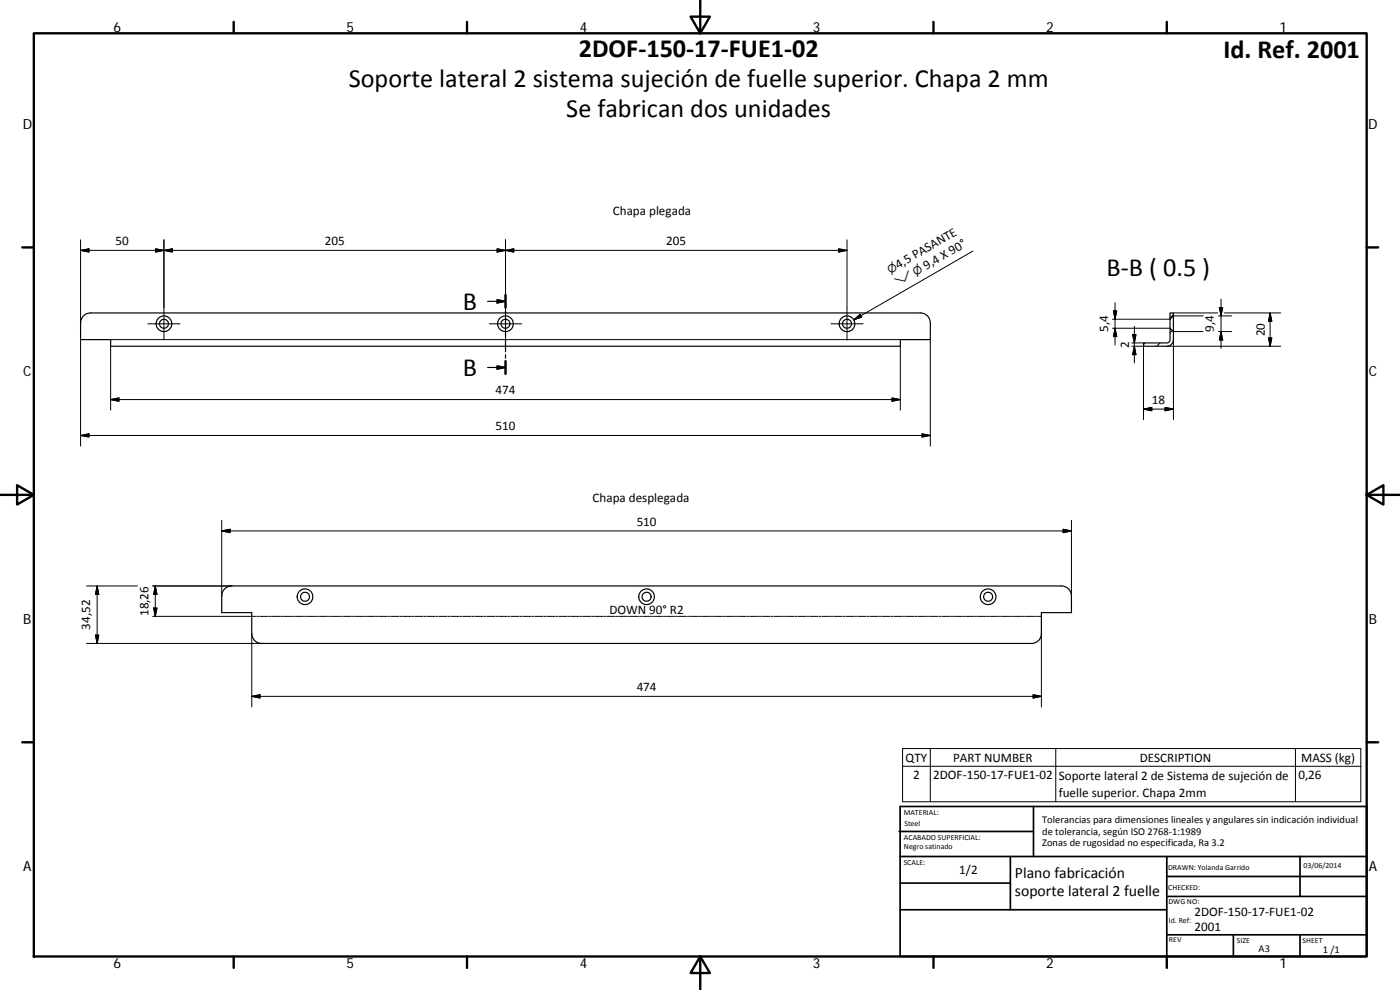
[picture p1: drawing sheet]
<svg xmlns="http://www.w3.org/2000/svg" width="420mm" height="297mm" viewBox="0 0 420 297" stroke-linecap="round" stroke-linejoin="round" font-family="sans-serif">
<g fill="none" stroke="#000" stroke-width=".36">
<path d="M25.1 94.8l.9-.7 1.2-.2h249a2.96 2.96 0 0 1 3 3v5h-9v2h-237v-2h-9v-5.4l.4-1.1zM146.3 90.4h5.4M149.2 89.9l2.5 .5-2.5 .5zM151.7 88.5v3.8M151.7 93.2v1M151.7 95.1v3.8M151.7 99.8v1.1M351.1 95.8v2.7M351.1 93.9h1.1v.9l-1.1 1zM352.2 94.8v4.7M146.3 110.3h5.4M149.2 109.8l2.5 .5-2.5 .5z"/>
<path d="M151.7 101.7v3.9M151.7 106.4v1.1M151.7 108.4v3.8M343.2 102.9l7.4-.1 .5-.7v-3.6l1.1 1v2.4a2 2 0 0 1-2 2h-7zM67.4 176.7l1-.7 1.2-.2h248.9a3 3 0 0 1 3.1 3v5h-9.1v6.3a2.93 2.93 0 0 1-2.9 3h-231.1a2.96 2.96 0 0 1-2.9-3v-6.3h-9.1l.1-5.4z"/>
<circle cx="49.2" cy="97.1" r="2.35"/>
<circle cx="49.2" cy="97.2" r="1.35"/>
<circle cx="151.7" cy="97.1" r="2.35"/>
<circle cx="151.7" cy="97.2" r="1.35"/>
<circle cx="254.2" cy="97.2" r="1.34"/>
<circle cx="254.2" cy="97.1" r="2.35"/>
<circle cx="91.5" cy="179.1" r="1.36"/>
<circle cx="91.5" cy="179" r="2.35"/>
<circle cx="194" cy="179" r="2.35"/>
<circle cx="194" cy="179.1" r="1.36"/>
<circle cx="296.5" cy="179.1" r="1.35"/>
<circle cx="296.5" cy="179" r="2.34"/>
</g>
<g fill="none" stroke="#000" stroke-width=".3">
<path d="M24.2 75.1l2.5-.4v.9zM24.2 75.1h230M24.2 71.9v25M46.7 74.7l2.5 .4-2.5 .5zM49.2 71.9v30.1M49.2 75.1l2.5-.4v.9zM149.2 74.7l2.5 .4-2.5 .5zM151.7 75.1l2.5-.4v.9zM151.7 71.9v30.1M251.7 74.7l2.5 .4-2.5 .5zM254.2 71.9v30.1M292 75.3l-35.8 20.6"/>
<path d="M44.4 97.2h9.6M146.8 97.2h9.8M249.4 97.2h9.6M256.2 95.9l2-1.6 .4 .8zM333.9 95.8h17.2M333.9 98.5h17.2M334.2 93.3h.9l-.5 2.5zM334.6 90.8v12.7M334.6 98.5l.5 2.5h-.9zM340.4 97.9v11M351.9 99.2l-.8 .7M352.2 94.4l-1.1 1"/>
<path d="M352.2 94.8h8.9M352.2 99.5h8.9M352.2 93.9h13.2M365.7 99.5h3.9M365.7 94.8h3.9M365.9 92.3h1.1l-.6 2.5zM366.4 99.5l.6 2.5h-1.1zM366.4 89.8v14.7M367.4 93.9h17M381.2 93.9l.5 2.5h-1zM381.2 93.9v10M24.2 101.9v31.9"/>
<path d="M33.2 101.9h237M33.2 119.9l2.5-.5v1zM33.2 119.9h237M33.2 103.9v19.2M267.7 119.4l2.5 .5-2.5 .5zM270.2 103.9v19.2M279.2 101.9v31.9M339.7 103.9h3.5v22M339.7 102.9h3.5M339.9 100.4h1l-.5 2.5zM340.4 103.9l.5 2.5h-1zM343.7 102.9l-.5 .5"/>
<path d="M348.2 102.9l-1 1M350.2 103.9h34.2M352.2 101.9v24M380.7 101.4h1l-.5 2.5zM24.2 130.7l2.5-.5v.9zM24.2 130.7h255M276.7 130.2l2.5 .5-2.5 .4zM343.2 122.7l2.5-.5v1.1zM343.2 122.7h9M349.7 122.2l2.5 .5-2.5 .6zM66.5 159.3l2.6-.5v1zM66.5 159.3h255.1"/>
<path d="M66.5 156.1v22.7M319.1 158.8l2.5 .5-2.5 .5zM321.6 156.1v22.7M26 175.8h15.2M29.2 175.8l.4 2.5h-1zM29.2 175.8v17.3M45.8 175.8h23.8M46.6 175.8v9.1M46.6 175.8l.5 2.5h-1zM26 193.1h52.5M28.6 190.6h1l-.4 2.5zM46.1 182.4h1l-.5 2.5z"/>
<path d="M75.6 190.1v22M76.7 184.9h-30.9M77.1 184.9h.5M77.9 184.9h2.4M80.6 184.9h.6M81.5 184.9h2.4M84.2 184.9h.6M85.1 184.9h2.4M87.8 184.9h.6M88.7 184.9h2.4M91.4 184.9h.6M92.3 184.9h2.4"/>
<path d="M95 184.9h.6M95.9 184.9h2.4M98.6 184.9h.6M99.5 184.9h2.4M102.2 184.9h.6M103.1 184.9h2.4M105.8 184.9h.6M106.7 184.9h2.4M109.4 184.9h.6M110.2 184.9h2.5M112.9 184.9h.6M113.8 184.9h2.4"/>
<path d="M116.6 184.9h.5M117.4 184.9h2.4M120.1 184.9h.6M121 184.9h2.4M123.7 184.9h.6M124.6 184.9h2.4M127.3 184.9h.6M128.2 184.9h2.4M130.9 184.9h.6M131.8 184.9h2.4M134.5 184.9h.6M135.4 184.9h2.4"/>
<path d="M138.1 184.9h.6M139 184.9h2.4M141.7 184.9h.6M142.6 184.9h2.4M145.3 184.9h.6M146.2 184.9h2.4M148.9 184.9h.6M149.7 184.9h2.5M152.4 184.9h.6M153.4 184.9h2.3M156.1 184.9h.5M156.9 184.9h2.4"/>
<path d="M159.6 184.9h.6M160.5 184.9h2.4M163.2 184.9h.6M164.1 184.9h2.4M166.8 184.9h.6M167.7 184.9h2.4M170.4 184.9h.6M171.3 184.9h2.4M174 184.9h.6M174.9 184.9h2.4M177.6 184.9h.6M178.5 184.9h2.4"/>
<path d="M181.2 184.9h.6M182.1 184.9h2.4M184.8 184.9h.6M185.7 184.9h2.4M188.4 184.9h.6M189.2 184.9h2.5M192 184.9h.5M192.9 184.9h2.3M195.5 184.9h.6M196.4 184.9h2.4M199.1 184.9h.6M200 184.9h2.4"/>
<path d="M202.7 184.9h.6M203.6 184.9h2.4M206.3 184.9h.6M207.2 184.9h2.4M209.9 184.9h.6M210.8 184.9h2.4M213.5 184.9h.6M214.4 184.9h2.4M217.1 184.9h.6M218 184.9h2.4M220.7 184.9h.6M221.6 184.9h2.4"/>
<path d="M224.3 184.9h.6M225.2 184.9h2.4M227.8 184.9h.7M228.8 184.9h2.3M231.5 184.9h.5M232.4 184.9h2.3M235 184.9h.7M235.9 184.9h2.4M238.6 184.9h.6M239.5 184.9h2.4M242.2 184.9h.6M243.1 184.9h2.4"/>
<path d="M245.8 184.9h.6M246.7 184.9h2.4M249.4 184.9h.6M250.3 184.9h2.4M253 184.9h.6M253.9 184.9h2.4M256.6 184.9h.6M257.5 184.9h2.4M260.2 184.9h.6M261.1 184.9h2.4M263.8 184.9h.6M264.7 184.9h2.3"/>
<path d="M267.3 184.9h.7M268.3 184.9h2.3M271 184.9h.5M271.9 184.9h2.3M274.5 184.9h.7M275.4 184.9h2.4M278.1 184.9h.6M279 184.9h2.4M281.7 184.9h.6M282.6 184.9h2.4M285.3 184.9h.6M286.2 184.9h2.4"/>
<path d="M288.9 184.9h.6M289.8 184.9h2.4M292.5 184.9h.6M293.4 184.9h2.4M296.1 184.9h.6M297 184.9h2.4M299.7 184.9h.6M300.6 184.9h2.4M303.3 184.9h.6M304.2 184.9h2.4M306.9 184.9h.6M307.8 184.9h2.4"/>
<path d="M310.5 184.9h.6M311.4 184.9h1.1M312.5 190.1v22M75.6 208.9l2.4-.5v1zM75.6 208.9h236.9M310.1 208.4l2.4 .5-2.4 .5zM270.9 224.6h137.5v16h-137.5zM270.9 229.9h137.5M279.2 224.6v16M316.9 224.6v16M388.8 224.6v16"/>
</g>
<g fill="none" stroke="#000" stroke-width=".71">
<path d="M10.1 10h400.1v277h-400.1zM70.1 6.6v3.4M140.2 6.6v3.4M207.3 5h5.8l-2.9 5zM210.2 0v10M280.2 6.6v3.4M350.2 6.6v3.4M6.7 74.2h3.4M410.2 74.2h3.4M151.7 88.5v3.8M151.7 108.4v3.8M.2 148.5h9.9"/>
<path d="M5.1 145.6l5 2.9-5 2.9zM410.2 148.5l5-2.9v5.8zM410.2 148.5h9.9M6.7 222.7h3.4M410.2 222.7h3.4M70.1 287v3.4M140.2 287v3.4M210.2 287l2.9 5h-5.8zM210.2 287v10M280.2 287v3.4M350.2 287v3.4"/>
</g>
<g fill="none" stroke="#000" stroke-width=".51">
<path d="M269.8 249.5h40.4M270.1 257h140.1M270.1 242h140.1v45h-140.1zM303.2 257v16M310.2 242v15M350.2 257v30M390.2 257v12M270.1 273h80.1M270.1 265h33.1M350.2 269h60M350.2 263h60M350.2 280.5h60"/>
<path d="M370.2 280.5v6.5M390.2 280.5v6.5"/>
</g>
<path d="M149.2 89.9l2.5 .5-2.5 .5zM149.2 109.8l2.5 .5-2.5 .5z" fill="#000" stroke="#000" stroke-width=".36"/>
<g fill="#000" stroke="#000" stroke-width=".3">
<path d="M24.2 75.1l2.5-.4v.9zM46.7 74.7l2.5 .4-2.5 .5zM49.2 75.1l2.5-.4v.9zM149.2 74.7l2.5 .4-2.5 .5zM151.7 75.1l2.5-.4v.9zM251.7 74.7l2.5 .4-2.5 .5zM256.2 95.9l2-1.6 .4 .8zM334.2 93.3h.9l-.5 2.5zM365.9 92.3h1.1l-.6 2.5zM381.2 93.9l.5 2.5h-1zM33.2 119.9l2.5-.5v1zM334.6 98.5l.5 2.5h-.9z"/>
<path d="M339.9 100.4h1l-.5 2.5zM340.4 103.9l.5 2.5h-1zM366.4 99.5l.6 2.5h-1.1zM380.7 101.4h1l-.5 2.5zM24.2 130.7l2.5-.5v.9zM267.7 119.4l2.5 .5-2.5 .5zM276.7 130.2l2.5 .5-2.5 .4zM343.2 122.7l2.5-.5v1.1zM349.7 122.2l2.5 .5-2.5 .6zM66.5 159.3l2.6-.5v1zM319.1 158.8l2.5 .5-2.5 .5zM29.2 175.8l.4 2.5h-1z"/>
<path d="M46.6 175.8l.5 2.5h-1zM28.6 190.6h1l-.4 2.5zM46.1 182.4h1l-.5 2.5zM75.6 208.9l2.4-.5v1zM310.1 208.4l2.4 .5-2.4 .5z"/>
</g>
<g font-size="7.9">
<text x="173.7" y="17.1">2DOF‐150‐17‐FUE1‐02</text>
<text x="367.2" y="17.4">Id. Ref. 2001</text>
<text x="104.7" y="26.1">Soporte lateral 2 sistema sujeción de fuelle superior. Chapa 2 mm</text>
<text x="169.9" y="35.1">Se fabrican dos unidades</text>
<text x="332.1" y="82.8">B‐B ( 0.5 )</text>
<text x="138.9" y="92.9">B</text>
<text x="138.9" y="112.8">B</text>
</g>
<g font-size="4.7">
<text x="304.6" y="263.5">Plano fabricación</text>
<text x="304.6" y="268.9">soporte lateral 2 fuelle</text>
</g>
<g font-size="4.2">
<text x="34" y="9.6">6</text>
<text x="104" y="9.6">5</text>
<text x="174" y="9.6">4</text>
<text x="244" y="9.6">3</text>
<text x="314" y="9.6">2</text>
<text x="384" y="9.6">1</text>
<text x="6.8" y="38.7">D</text>
<text x="410.6" y="38.7">D</text>
<text x="7" y="112.9">C</text>
<text x="410.8" y="112.9">C</text>
<text x="7" y="187.1">B</text>
<text x="410.8" y="187.1">B</text>
<text x="7" y="261.3">A</text>
<text x="410.8" y="261.3">A</text>
<text x="34" y="290.4">6</text>
<text x="104" y="290.4">5</text>
<text x="174" y="290.4">4</text>
<text x="244" y="290.4">3</text>
<text x="314" y="290.4">2</text>
<text x="384" y="290.4">1</text>
</g>
<g font-size="3.9">
<text x="183.9" y="64.6">Chapa plegada</text>
<text x="34.7" y="73.6">50</text>
<text x="97.5" y="73.6">205</text>
<text x="200" y="73.6">205</text>
<text x="269.5" y="80.8" transform="rotate(-30 269.5 80.8)">4,5 PASANTE</text>
<text x="278" y="80.9" transform="rotate(-30 278 80.9)">9,4 X 90°</text>
<text x="332.6" y="99.6" transform="rotate(-90 332.6 99.6)">5,4</text>
<text x="364.3" y="99.6" transform="rotate(-90 364.3 99.6)">9,4</text>
<text x="379.6" y="100.9" transform="rotate(-90 379.6 100.9)">20</text>
<text x="338.9" y="104.4" transform="rotate(-90 338.9 104.4)">2</text>
<text x="148.7" y="118.4">474</text>
<text x="345.7" y="121.2">18</text>
<text x="148.7" y="129.1">510</text>
<text x="177.8" y="150.7">Chapa desplegada</text>
<text x="191.1" y="157.7">510</text>
<text x="44.5" y="184.8" transform="rotate(-90 44.5 184.8)">18,26</text>
<text x="182.9" y="184.1">DOWN 90° R2</text>
<text x="27.1" y="188.9" transform="rotate(-90 27.1 188.9)">34,52</text>
<text x="191.1" y="207.4">474</text>
<text x="271.8" y="228.5">QTY</text>
<text x="274" y="233.8">2</text>
<text x="280.1" y="233.8">2DOF‐150‐17‐FUE1‐02</text>
<text x="286.1" y="228.5">PART NUMBER</text>
<text x="317.7" y="233.9">Soporte lateral 2 de Sistema de sujeción de</text>
<text x="342.1" y="228.5">DESCRIPTION</text>
<text x="389.7" y="233.8">0,26</text>
<text x="390.5" y="228.6">MASS (kg)</text>
<text x="317.7" y="239.2">fuelle superior. Chapa 2mm</text>
<text x="287.9" y="262.1">1/2</text>
<text x="358.5" y="274.9">2DOF‐150‐17‐FUE1‐02</text>
<text x="358.5" y="279.4">2001</text>
</g>
<g font-size="3.3">
<text x="267.1" y="82.1" transform="rotate(-30 267.1 82.1)">⌀</text>
<text x="274.8" y="82.8" transform="rotate(-30 274.8 82.8)">⌀</text>
<text x="269.3" y="86" transform="rotate(-30 269.3 86)">⌵</text>
</g>
<g font-size="3.1">
<text x="312.8" y="246.8">Tolerancias para dimensiones lineales y angulares sin indicación individual</text>
<text x="312.8" y="250.4">de tolerancia, según ISO 2768‐1:1989</text>
<text x="312.8" y="254">Zonas de rugosidad no especificada, Ra 3.2</text>
<text x="377.7" y="285.6">A3</text>
<text x="397" y="285.9">1 /1</text>
</g>
<g font-size="2.4">
<text x="271.2" y="244.4">MATERIAL:</text>
<text x="271.3" y="251.9">ACABADO SUPERFICIAL:</text>
<text x="271.4" y="247.9">Steel</text>
<text x="271.3" y="254.6">Negro satinado</text>
<text x="271.2" y="259.7">SCALE:</text>
<text x="350.6" y="260.9">DRAWN: Yolanda Garrido</text>
<text x="391.2" y="260.6">03/06/2014</text>
<text x="350.6" y="267">CHECKED:</text>
<text x="350.7" y="271.4">DWG NO:</text>
<text x="350.8" y="276.8">Id. Ref:</text>
<text x="350.8" y="282.8">REV</text>
<text x="371.2" y="282.9">SIZE</text>
<text x="390.9" y="282.9">SHEET</text>
</g>
</svg>
